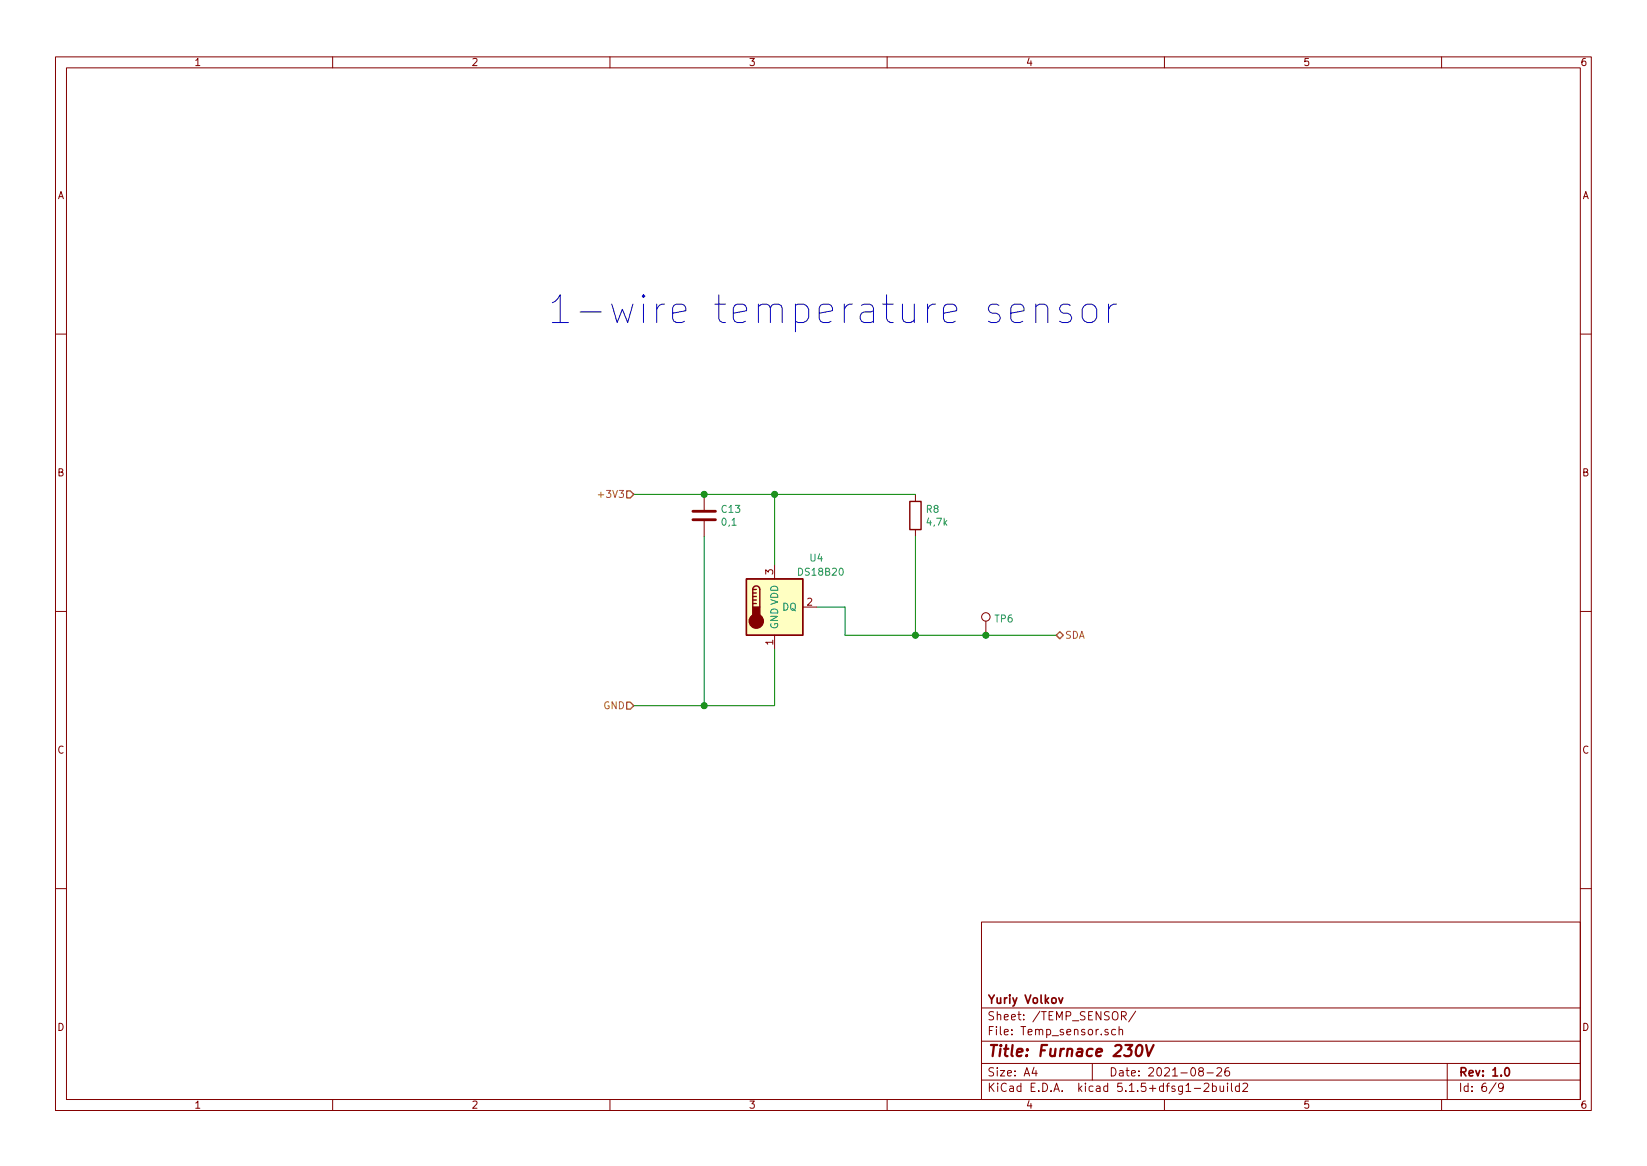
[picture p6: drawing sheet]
<svg xmlns="http://www.w3.org/2000/svg" width="297mm" height="210mm" viewBox="0 0 297 210" stroke-linecap="round" stroke-linejoin="round" font-family="sans-serif">
<g fill="none" stroke="#840000" stroke-width=".18">
<path d="M10 10.3h277v189.9h-277zM12 12.2h273v186.1h-273zM60 10.3v1.9M110 10.3v1.9M160 10.3v1.9M210 10.3v1.9M260 10.3v1.9M10 60.2h2M285 60.2h2M127 89.1v2.8M127 94v2.8M165.1 89.1v1.3"/>
<path d="M165.1 95.5v1.3M10 110.3h2M139.7 101.8v2.6M139.7 114.5v2.6M144.8 109.5h2.5M177.8 112v2.5M285 110.3h2M10 160.2h2M177 166.3h108v32h-108zM285 160.2h2M60 198.3v1.9M110 198.3v1.9"/>
<path d="M160 198.3v1.9M177 194.8h108M177 191.8h108M177 187.8h108M177 181.8h108M186.5 192.5l-.4 1h1M186.8 193v1M197 191.8v3M199.8 185.7l-.3-.1-.2 .2v.2l.5 .2v.3h-.5M201.2 185.7l-.4-.1-.3 .3 .1 .6h.6M201.8 185.7l.3-.1 .3 .1 .1 .9M201.8 185.1v1.5"/>
<path d="M202.3 183.2l.7-.1 .1-.2-.1-.3-.2-.2h-.5v1.5M202.6 183.2l.5 .7M204.8 182.3l-1.2 2M210 198.3v1.9M215.4 196.3h1.1M216.5 193.2l-.3-.3 .1-.2 .2-.2 .4 .1 .1 .2-.1 .3-.4 .1-.3 .3 .1 .4 .2 .1h.3l.2-.3v-.2l-.2-.3M217.2 195.5l.6-.2 .2 .5-.9 1h.9M217.7 193.5h1.1M218.7 195.9l.4-.1 .3 .3-.1 .6h-.6M218.7 195.3v1.5M219.5 192.7l.2-.2h.3l.3 .2v.3v.2l-.9 .8h.9M220 195.8l.1 .9 .3 .1 .3-.1"/>
<path d="M220.7 195.8v1M221.4 195.3v.2M221.4 195.8v1M221.6 192.5a.59 .59 0 0 0-.7 .7l.1 .7 .2 .1 .5-.1 .1-.5-.2-.2-.4-.1-.3 .3M222.1 195.3v1.3l.2 .2M223.5 195.9l-.4-.1-.3 .3 .1 .6 .2 .1 .4-.1M223.5 195.3v1.5M224.2 195.5l.5-.2 .3 .5-.9 1h.9M260 198.3v1.9M261 191.8v6.5M269.8 195.2l-1.2 2M271.1 196l-.3 .3-.4-.1-.1-.2v-.4l.1-.2 .4-.1 .2 .2a1.19 1.19 0 0 1-.2 1.2l-.4 .1"/>
<circle cx="177.8" cy="111.2" r=".76"/>
</g>
<path d="M191 179.9l.3 1 .4-1M271.5 192.7l.2-.2a.81 .81 0 0 1 .6 .6 .81 .81 0 0 1-.3 .8l-.1 .1a.79 .79 0 0 1-.4-1.3z" fill="none" stroke="#840000" stroke-width=".3"/>
<path d="M205.2 188.6a.45 .45 0 0 1 .4-.2 .45 .45 0 0 1 .4 .4 1.15 1.15 0 0 1-.8 1.6l-.2-.1a1.5 1.5 0 0 1 .2-1.7zM206.7 188.4l.4 2 1-2" fill="none" stroke="#840000" stroke-width=".41"/>
<path d="M125 93.7h4M125 92.2h4" fill="none" stroke="#840000" stroke-width=".51"/>
<path d="M164.1 90.4h2v5.1h-2zM134.6 104.4h10.2v10.1h-10.2zM135.8 106.3a.63 .63 0 0 1 .6-.6 .63 .63 0 0 1 .6 .6v3.2M135.8 108.8h.6M135.8 108.2h.6M135.8 107.6h.6M135.8 106.9h.6M135.8 106.3v3.2M135.8 106.3h.6" fill="none" stroke="#840000" stroke-width=".25"/>
<path d="M134.6 104.4h10.2v10.1h-10.2z" fill="#ffffc2" stroke="#ffffc2" stroke-width=".18"/>
<g fill="#840000" stroke="#840000" stroke-width=".25">
<path d="M135.8 109.5h1.2v1.9h-1.2z"/>
<circle cx="136.4" cy="112" r="1.27"/>
</g>
<path d="M114.3 89.1h50.8M127 96.8v30.4M139.7 89.1v12.7M165.1 96.8v17.7M139.7 117.1v10.1h-25.4M147.3 109.5h5.1v5h38.1" fill="none" stroke="#008400" stroke-width=".18"/>
<path d="M113 88.5h.7l.6 .6-.6 .7h-.7zM190.5 114.5l.6-.6 .7 .6-.7 .7zM113 126.6h.7l.6 .6-.6 .7h-.7z" fill="none" stroke="#848400" stroke-width=".25"/>
<path d="M107.9 89.2h1" fill="none" stroke="#848400" stroke-width=".18"/>
<path d="M99.6 54.6l.5-.2 .5-.5 .4-.7v5M99.6 58.2h2.9M104.6 56.3h3.8M110.3 54.8l1 3.4 .9-2.4 1 2.4 .9-3.4M199.9 54.8v3.4M201.4 54.8a1.28 1.28 0 0 0-1.5 1" fill="none" stroke="#0000c2" stroke-width=".18"/>
<g fill="#008400" stroke="#008400" stroke-width=".25">
<circle cx="139.7" cy="89.1" r=".51"/>
<circle cx="127" cy="127.2" r=".51"/>
<circle cx="127" cy="89.1" r=".51"/>
<circle cx="177.8" cy="114.5" r=".51"/>
<circle cx="165.1" cy="114.5" r=".51"/>
</g>
<text font-size="7" fill="#0000c2" x="114.8" y="58.4">1-wire temperature sensor</text>
<text font-size="2.8" fill="#840000" x="178" y="190.5">Title: Furnace 230V</text>
<g font-size="2.1" fill="#840000">
<text x="178" y="184">Sheet: /TEMP_SENSOR/</text>
<text x="178" y="181">Yuriy Volkov</text>
<text x="178" y="186.7">File: Temp_sensor.sch</text>
<text x="178" y="196.9">KiCad E.D.A. kicad 5.1.5+dfsg1-2build2</text>
<text x="178" y="194.1">Size: A4</text>
<text x="200" y="194.1">Date: 2021-08-26</text>
<text x="263" y="194.1">Rev: 1.0</text>
<text x="263" y="196.9">Id: 6/9</text>
</g>
<g font-size="1.8" fill="#840000">
<text x="35" y="11.9">1</text>
<text x="85" y="11.9">2</text>
<text x="135" y="11.9">3</text>
<text x="185" y="11.9">4</text>
<text x="235" y="11.9">5</text>
<text x="285" y="11.9">6</text>
<text x="10.4" y="35.9">A</text>
<text x="285.4" y="35.9">A</text>
<text x="10.4" y="85.9">B</text>
<text x="285.4" y="85.9">B</text>
<text x="139.4" y="103.6" transform="rotate(-90 139.4 103.6)">3</text>
<text x="145.6" y="109.2">2</text>
<text x="139.4" y="116.3" transform="rotate(-90 139.4 116.3)">1</text>
<text x="10.4" y="135.9">C</text>
<text x="285.4" y="135.9">C</text>
<text x="10.4" y="185.9">D</text>
<text x="285.4" y="185.9">D</text>
<text x="35" y="199.9">1</text>
<text x="85" y="199.9">2</text>
<text x="135" y="199.9">3</text>
<text x="185" y="199.9">4</text>
<text x="235" y="199.9">5</text>
<text x="285" y="199.9">6</text>
</g>
<g font-size="1.8" fill="#848400">
<text x="108.6" y="89.8">+3V3</text>
<text x="192" y="115.2">SDA</text>
<text x="108.8" y="127.9">GND</text>
</g>
<g font-size="1.8" fill="#008484">
<text x="130.2" y="92.5">C13</text>
<text x="130.3" y="94.8">0,1</text>
<text x="167.1" y="92.5">R8</text>
<text x="167.3" y="94.8">4,7k</text>
<text x="146.1" y="101.3">U4</text>
<text x="144.2" y="103.8">DS18B20</text>
<text x="140.3" y="113.5" transform="rotate(-90 140.3 113.5)">GND VDD</text>
<text x="141.1" y="110.1">DQ</text>
<text x="179.5" y="112.2">TP6</text>
</g>
</svg>
